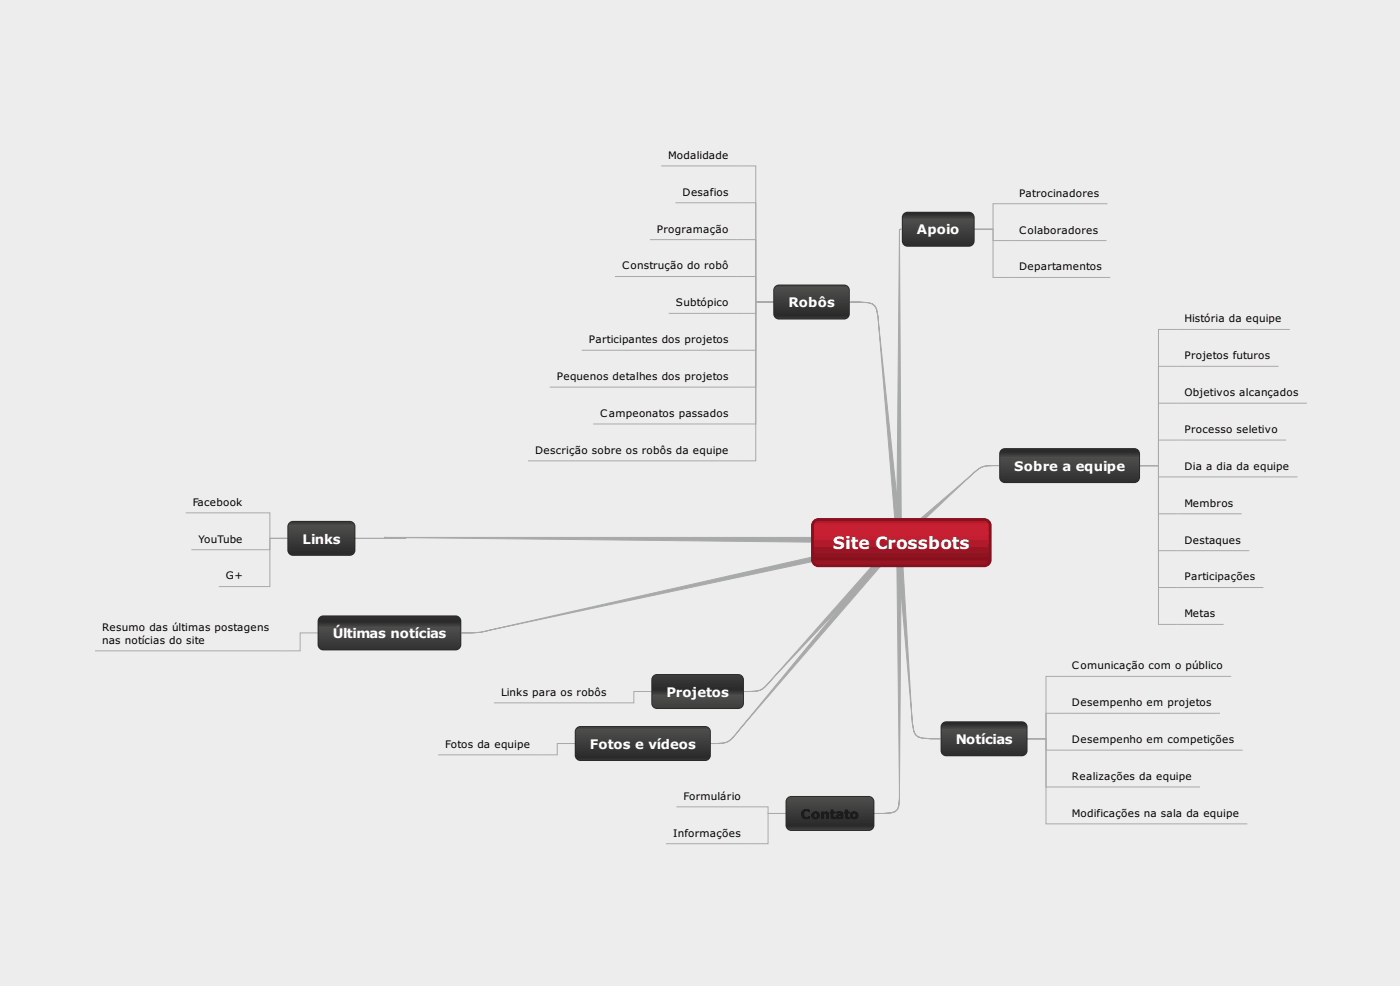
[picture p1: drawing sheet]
<svg xmlns="http://www.w3.org/2000/svg" width="522mm" height="368mm" viewBox="0 0 522 368" stroke-linecap="round" stroke-linejoin="round" font-family="sans-serif">
<path d="M0 0h522.5v368h-522.5z" fill="#ededed"/>
<path d="M335.8 85.6l.6 116h-1.8l1.1-115.3 .1-.7 .6-.1z" fill="#a8aaa9"/>
<path d="M413.3 76h-42.7v9.5h-7.4M335.8 85.6l.6 116h-1.8l1.1-115.3 .1-.7 .6-.1zM363.2 85.5h7.4v4.3h42.3M363.2 85.5h7.4v18h43.7" fill="none" stroke="#a8aaa9" stroke-width=".37"/>
<path d="M335 200.9l27.1-23.3a9.5 9.5 0 0 1 7.7-3.8l2.9-.1h-1.6a8.8 8.8 0 0 0-7.9 3l-27.2 25.6z" fill="#a8aaa9"/>
<path d="M477.1 136.7h-44.8v37h-7.4M481.4 122.9h-49.1v50.8h-7.4M487.7 150.5h-55.4v23.2h-7.4M424.9 173.7h7.4v4.3h51.9M424.9 173.7h7.4v18h31.1M424.9 173.7h7.4v31.8h33.9M424.9 173.7h7.4v45.6h39.2M424.9 173.7h7.4v59.3h24.4M480 164.2h-47.7v9.5h-7.4M335 200.9l27.1-23.3a9.5 9.5 0 0 1 7.7-3.8l2.9-.1h-1.6a8.8 8.8 0 0 0-7.9 3l-27.2 25.6z" fill="none" stroke="#a8aaa9" stroke-width=".37"/>
<path d="M334.6 202l1.8-.7 4.2 69.1a4.6 4.6 0 0 0 2.6 4.8l2.2 .4 5.4 .1h-3.9a7.6 7.6 0 0 1-5.1-1.4 13.9 13.9 0 0 1-1.5-7.4z" fill="#a8aaa9"/>
<path d="M334.6 202l1.8-.7 4.2 69.1a4.6 4.6 0 0 0 2.6 4.8l2.2 .4 5.4 .1h-3.9a7.6 7.6 0 0 1-5.1-1.4 13.9 13.9 0 0 1-1.5-7.4zM459.5 252.4h-69.2v23.3h-7.4M382.9 275.7h7.4v4.2h73.4M382.9 275.7h7.4v18h57.6M382.9 275.7h7.4v31.7h75.2M455.3 266.2h-65v9.5h-7.4" fill="none" stroke="#a8aaa9" stroke-width=".37"/>
<path d="M316.6 112.7l6.1 .1a4.1 4.1 0 0 1 4.7 3.8l9 84.7-1.8 .7-7-84.2a4.3 4.3 0 0 0-3.7-4.8z" fill="#a8aaa9"/>
<path d="M246.8 61.9h35.2v50.8h6.7M252.1 75.7h29.9v37h6.7M242.5 89.4h39.5v23.3h6.7M229.5 103.2h52.5v9.5h6.7M288.7 112.7h-6.7v4.2h-32.4M288.7 112.7h-6.7v18h-64.9M288.7 112.7h-6.7v31.8h-76.9M288.7 112.7h-6.7v45.5h-60.6M288.7 112.7h-6.7v59.3h-85M316.6 112.7l6.1 .1a4.1 4.1 0 0 1 4.7 3.8l9 84.7-1.8 .7-7-84.2a4.3 4.3 0 0 0-3.7-4.8l-6.6-.3" fill="none" stroke="#a8aaa9" stroke-width=".37"/>
<path d="M132.1 200.9l20.1-.1-8.8-.2h192.3l-.4 2.1-191.9-2.1 8.8 .2z" fill="#a8aaa9"/>
<path d="M69.3 191.4h31.4v9.5h6.7M107.4 200.9h-6.7v4.2h-29.3M107.4 200.9h-6.7v18h-19M132.1 200.9l20.1-.1-8.8-.2h192.3l-.4 2.1-191.9-2.1 8.8 .2-19.4 .1" fill="none" stroke="#a8aaa9" stroke-width=".37"/>
<path d="M171.6 236.2h.7a29.5 29.5 0 0 0 10.6-1.1l152.4-34.5 .4 2.1-152.8 32.4a31.1 31.1 0 0 1-11.3 1.1z" fill="#a8aaa9"/>
<path d="M118.7 236.2h-6.7v6.7h-76.5M171.6 236.2h.7a29.5 29.5 0 0 0 10.6-1.1l152.4-34.5 .4 2.1-152.8 32.4a29.5 29.5 0 0 1-10.6 1.1" fill="none" stroke="#a8aaa9" stroke-width=".37"/>
<path d="M277.1 258.1a12.1 12.1 0 0 0 7.8-1.3l49.7-55.9 1.8 1.4-49.1 52a7.8 7.8 0 0 1-7.9 3.8z" fill="#a8aaa9"/>
<path d="M243.2 258.1h-6.7v4.2h-52.2M277.1 258.1a12.1 12.1 0 0 0 7.8-1.3l49.7-55.9 1.8 1.4-49.1 52a7.8 7.8 0 0 1-7.9 3.8h-1.6" fill="none" stroke="#a8aaa9" stroke-width=".37"/>
<path d="M334.6 200.9l1.8 1.4-61.4 71.2a7.7 7.7 0 0 1-8 4h-2.2h2.2a7.6 7.6 0 0 0 8-4z" fill="#a8aaa9"/>
<path d="M214.7 277.5h-6.7v4.2h-44.5M264.8 277.5h2.2a7.6 7.6 0 0 0 8-4l59.6-72.6 1.8 1.4-61.4 71.2a7.7 7.7 0 0 1-8 4h-1.5" fill="none" stroke="#a8aaa9" stroke-width=".37"/>
<path d="M334.6 201.6h1.8l-.8 96.8a5.4 5.4 0 0 1-1.4 4.3l-2.7 .8-5.7 .1 5.7-.1a3.5 3.5 0 0 0 4.1-3.8z" fill="#a8aaa9"/>
<path d="M252.4 301.1h34.2v2.5h6.7h-6.7v11.3h-38.1M325.8 303.6l5.7-.1a3.5 3.5 0 0 0 4.1-3.8l-1-98.1h1.8l-.8 96.8a5.4 5.4 0 0 1-1.4 4.3l-2.7 .8-5 .1" fill="none" stroke="#a8aaa9" stroke-width=".37"/>
<path d="M303 193.6h66.8v17.8h-66.8z" fill="#000"/>
<path d="M303.3 194.4l1-.8 1.2-.3 62.4 .1 1.5 1 .6 1.1v14l-1 1.5-1.8 .7-62.3-.1-1.6-1-.6-1.8v-12.7zM304.3 194.9l1.2-.5h62.2l1.1 .9 .2 .8-.1 13.2-.8 1.1-.9 .2-62.2-.1-1-.8-.3-.9v-12.7z" fill-rule="evenodd" fill="#87111f"/>
<path d="M337.2 79.6l1.5-.6h22.9a2.12 2.12 0 0 1 2.1 2.1v8.9a2.12 2.12 0 0 1-2.1 2.1h-22.9a2.12 2.12 0 0 1-2.2-2.1v-8.9zM337.8 80.2l1.2-.5 22.7 .1 1.1 .8 .2 .9-.1 8.6-.8 1-.9 .3-22.6-.1-1.1-.8-.2-.9v-8.1z" fill-rule="evenodd" fill="#292a29"/>
<path d="M336.9 79.3h26.5v12.5h-26.5z" fill="#000"/>
<path d="M373.5 167.8l1.5-.6h48.3a2.12 2.12 0 0 1 2.1 2.1v8.9a2.12 2.12 0 0 1-2.1 2.1h-48.3a2.12 2.12 0 0 1-2.1-2.1v-8.9zM374.1 168.4l1.3-.5 48 .1 1.1 .8 .2 .9v8.6l-.8 1-.9 .3-48.1-.1-1.1-.8-.2-.9v-8.1z" fill-rule="evenodd" fill="#292a29"/>
<path d="M373.2 167.5h51.9v12.5h-51.9z" fill="#000"/>
<path d="M351.6 269.8l1.5-.6h28.3a2.12 2.12 0 0 1 2.1 2.1v8.8a2.12 2.12 0 0 1-2.1 2.1h-28.3a2.12 2.12 0 0 1-2.1-2.1v-8.8zM352.2 270.4l1.3-.5h28l1 .8 .3 .9-.1 8.6-.8 1.1-.9 .2h-28l-1-.9-.3-.8v-8.2z" fill-rule="evenodd" fill="#292a29"/>
<path d="M351.3 269.5h31.9v12.4h-31.9z" fill="#000"/>
<path d="M289.2 106.8l1.5-.6h24.3a2.12 2.12 0 0 1 2.1 2.1v8.8a2.12 2.12 0 0 1-2.1 2.1h-24.3a2.12 2.12 0 0 1-2.1-2.1v-8.8zM289.8 107.4l1.2-.5 24.1 .1 1.1 .8 .2 .9v8.5l-.8 1.1-.9 .2h-24.1l-1.1-.8-.2-.9v-8.1z" fill-rule="evenodd" fill="#292a29"/>
<path d="M288.9 106.5h27.9v12.4h-27.9z" fill="#000"/>
<path d="M107.9 195l1.5-.6h21.1a2.12 2.12 0 0 1 2.1 2.1v8.8a2.12 2.12 0 0 1-2.1 2.1h-21.1a2.12 2.12 0 0 1-2.2-2.1v-8.8zM108.5 195.6l1.2-.5h20.5l.9 .2 .6 .7 .2 .8v8.2l-.2 .9-.6 .6-.9 .2h-20.5l-.9-.2-.6-.6-.3-.9v-8.2z" fill-rule="evenodd" fill="#292a29"/>
<path d="M107.5 194.7h24.8v12.4h-24.8z" fill="#000"/>
<path d="M119.2 230.3l1.4-.6h49.4a2.12 2.12 0 0 1 2.2 2.1v8.8a2.12 2.12 0 0 1-2.2 2.1h-49.4a2.12 2.12 0 0 1-2.1-2.1v-8.8zM119.8 230.9l1.2-.5h49.2l1 .8 .2 .9v8.6l-.8 1.1-.9 .2-49.2-.1-1-.8-.3-.9v-8.1z" fill-rule="evenodd" fill="#292a29"/>
<path d="M118.8 230h53.1v12.4h-53.1z" fill="#000"/>
<path d="M243.7 252.2l1.5-.7h30.3a2.12 2.12 0 0 1 2.1 2.1v8.9a2.12 2.12 0 0 1-2.1 2.1h-30.3a2.12 2.12 0 0 1-2.1-2.1v-8.9zM244.3 252.8l1.2-.6 30.1 .1 1.1 .8 .2 .9v8.6l-.8 1-.9 .3-30.1-.1-1.1-.8-.2-.9v-8.1z" fill-rule="evenodd" fill="#292a29"/>
<path d="M243.4 251.8h33.9v12.5h-33.9z" fill="#000"/>
<path d="M215.1 271.6l1.5-.7h46.6a2.12 2.12 0 0 1 2.1 2.1v8.9a2.12 2.12 0 0 1-2.1 2.1h-46.6a2.12 2.12 0 0 1-2.1-2.1v-8.9zM215.7 272.2l1.3-.6 46.3 .1 1 .8 .3 .9-.1 8.6-.8 1-.9 .3-46.3-.1-1.1-.8-.2-.9v-8.1z" fill-rule="evenodd" fill="#292a29"/>
<path d="M214.8 271.2h50.2v12.5h-50.2z" fill="#000"/>
<path d="M293.8 297.7l1.5-.7h28.9a2.12 2.12 0 0 1 2.1 2.2v8.8a2.12 2.12 0 0 1-2.1 2.1h-28.9a2.12 2.12 0 0 1-2.1-2.1v-8.8zM294.4 298.3l1.2-.6 28.7 .1 1.1 .8 .2 .9v8.6l-.9 1-.9 .3-28.6-.1-1.1-.8-.2-.9v-8.1z" fill-rule="evenodd" fill="#292a29"/>
<path d="M293.5 297.3h32.5v12.5h-32.5z" fill="#000"/>
<text font-size="6.3" fill="#fff" x="310.8" y="205">Site Crossbots</text>
<g font-size="4.9" fill="#fff">
<text x="342.2" y="87.5">Apoio</text>
<text x="294.2" y="114.7">Robôs</text>
<text x="378.5" y="175.7">Sobre a equipe</text>
<text x="112.9" y="202.8">Links</text>
<text x="124.2" y="238.1">Últimas notícias</text>
<text x="248.7" y="260">Projetos</text>
<text x="220.1" y="279.4">Fotos e vídeos</text>
<text x="356.7" y="277.6">Notícias</text>
</g>
<text font-size="4.9" x="298.8" y="305.5">Contato</text>
<g font-size="3.9">
<text x="249.4" y="59.3">Modalidade</text>
<text x="254.7" y="73">Desafios</text>
<text x="380.3" y="73.4">Patrocinadores</text>
<text x="245.2" y="86.8">Programação</text>
<text x="380.3" y="87.1">Colaboradores</text>
<text x="232.1" y="100.5">Construção do robô</text>
<text x="380.3" y="100.9">Departamentos</text>
<text x="252.2" y="114.3">Subtópico</text>
<text x="442" y="120.3">História da equipe</text>
<text x="219.8" y="128.1">Participantes dos projetos</text>
<text x="442" y="134.1">Projetos futuros</text>
<text x="207.8" y="141.8">Pequenos detalhes dos projetos</text>
<text x="442" y="147.8">Objetivos alcançados</text>
<text x="224" y="155.6">Campeonatos passados</text>
<text x="442" y="161.6">Processo seletivo</text>
<text x="199.7" y="169.3">Descrição sobre os robôs da equipe</text>
<text x="442" y="175.3">Dia a dia da equipe</text>
<text x="72" y="188.7">Facebook</text>
<text x="442" y="189.1">Membros</text>
<text x="74.1" y="202.5">YouTube</text>
<text x="442" y="202.8">Destaques</text>
<text x="84.3" y="216.3">G+</text>
<text x="442" y="216.6">Participações</text>
<text x="442" y="230.4">Metas</text>
<text x="38.1" y="235.7">Resumo das últimas postagens</text>
<text x="38.1" y="240.2">nas notícias do site</text>
<text x="400" y="249.8">Comunicação com o público</text>
<text x="187" y="259.6">Links para os robôs</text>
<text x="400" y="263.5">Desempenho em projetos</text>
<text x="166.2" y="279">Fotos da equipe</text>
<text x="400" y="277.3">Desempenho em competições</text>
<text x="400" y="291">Realizações da equipe</text>
<text x="255.1" y="298.4">Formulário</text>
<text x="400" y="304.8">Modificações na sala da equipe</text>
<text x="251.2" y="312.2">Informações</text>
</g>
</svg>
